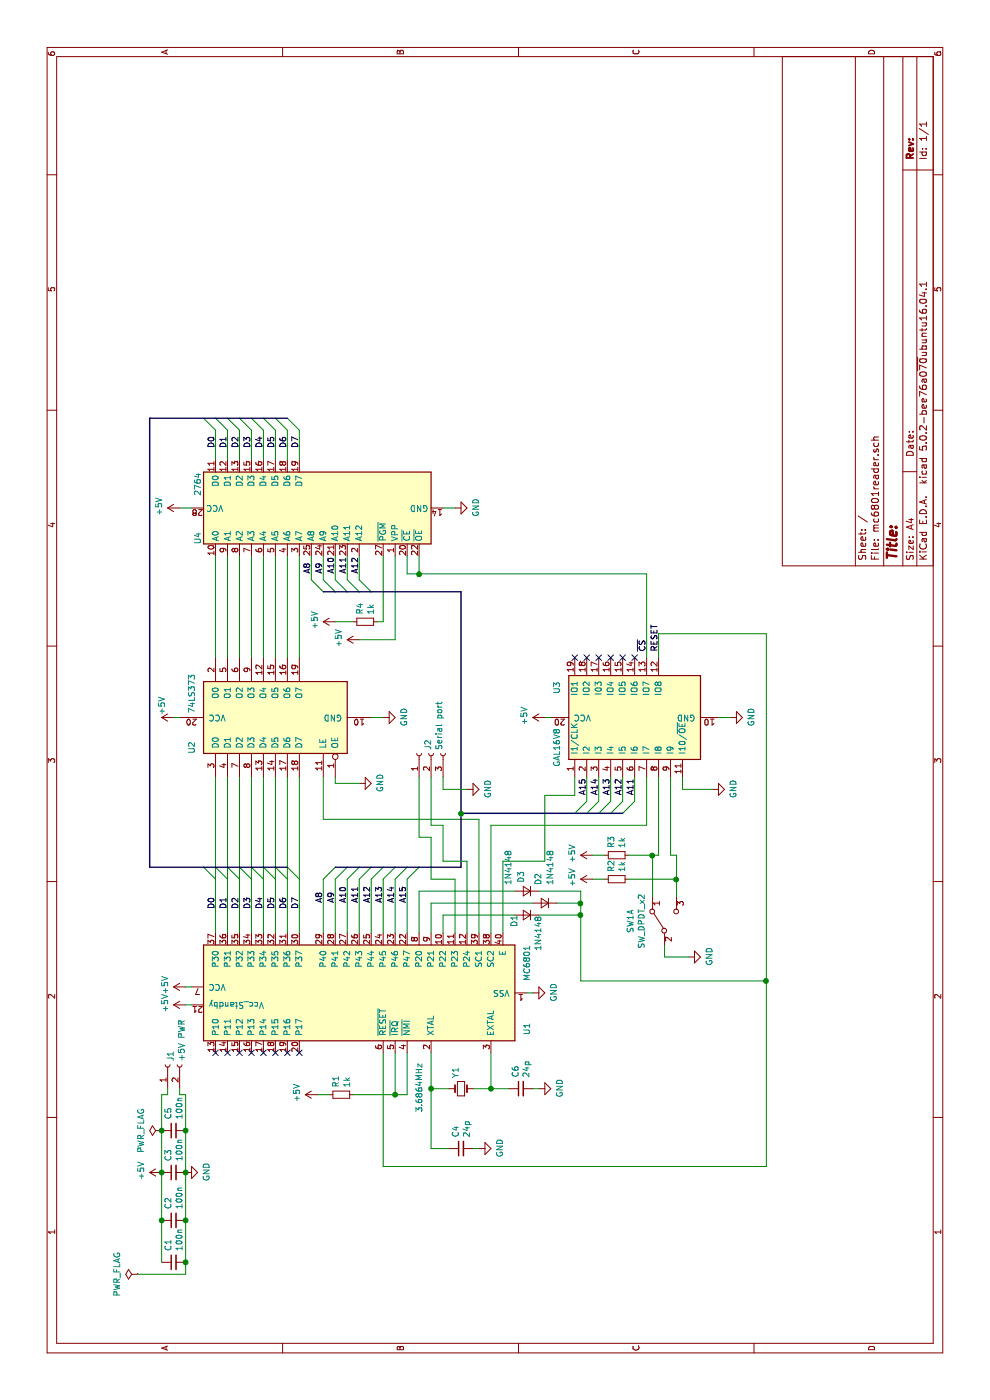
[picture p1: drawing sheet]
EESchema Schematic File Version 4
LIBS:mc6801reader-cache
EELAYER 26 0
EELAYER END
$Descr A4 11693 8268
encoding utf-8
Sheet 1 1
Title ""
Date ""
Rev ""
Comp ""
Comment1 ""
Comment2 ""
Comment3 ""
Comment4 ""
$EndDescr
$Comp
L mc6801:MC6801 U1
U 1 1
P 3400 3000
F 0 "U1" H 3100 1600 50  0000 C CNN
F 1 "MC6801" H 3650 1600 50  0000 C CNN
F 2 "Package_DIP:DIP-40_W15.24mm" H 3400 1500 50  0001 C CNN
F 3 "http://pdf.datasheetcatalog.com/datasheet/motorola/MC68B09S.pdf" H 3400 3000 50  0001 C CNN
	1    3400 3000
	1    0    0    -1  
$EndComp
$Comp
L 74xx:74LS373 U2
U 1 1
P 5700 2300
F 0 "U2" H 5450 3000 50  0000 C CNN
F 1 "74LS373" H 5900 3000 50  0000 C CNN
F 2 "" H 5700 2300 50  0001 C CNN
F 3 "http://www.ti.com/lit/gpn/sn74LS373" H 5700 2300 50  0001 C CNN
	1    5700 2300
	1    0    0    -1  
$EndComp
$Comp
L Logic_Programmable:GAL16V8 U3
U 1 1
P 5700 5300
F 0 "U3" H 5950 5950 50  0000 C CNN
F 1 "GAL16V8" H 5450 5950 50  0000 C CNN
F 2 "" H 5700 5300 50  0001 C CNN
F 3 "" H 5700 5300 50  0001 C CNN
	1    5700 5300
	1    0    0    -1  
$EndComp
$Comp
L Memory_EPROM:2764 U4
U 1 1
P 7450 2600
F 0 "U4" H 7200 3550 50  0000 C CNN
F 1 "2764" H 7650 3550 50  0000 C CNN
F 2 "Package_DIP:DIP-28_W15.24mm" H 7450 2600 50  0001 C CNN
F 3 "https://downloads.reactivemicro.com/Electronics/ROM/2764%20EPROM.pdf" H 7450 2600 50  0001 C CNN
	1    7450 2600
	1    0    0    -1  
$EndComp
$Comp
L power:GND #PWR014
U 1 1
P 5150 3000
F 0 "#PWR014" H 5150 2750 50  0001 C CNN
F 1 "GND" H 5155 2827 50  0000 C CNN
F 2 "" H 5150 3000 50  0001 C CNN
F 3 "" H 5150 3000 50  0001 C CNN
	1    5150 3000
	1    0    0    -1  
$EndComp
Wire Wire Line
	5150 3000 5150 2800
Wire Wire Line
	5150 2800 5200 2800
Wire Wire Line
	6200 1800 7050 1800
Wire Wire Line
	7050 1900 6200 1900
Wire Wire Line
	6200 2000 7050 2000
Wire Wire Line
	7050 2100 6200 2100
Wire Wire Line
	6200 2200 7050 2200
Wire Wire Line
	7050 2300 6200 2300
Wire Wire Line
	6200 2400 7050 2400
Wire Wire Line
	7050 2500 6200 2500
Entry Wire Line
	4350 2700 4450 2800
Entry Wire Line
	4350 2800 4450 2900
Entry Wire Line
	4350 2900 4450 3000
Entry Wire Line
	4350 3000 4450 3100
Entry Wire Line
	4350 3100 4450 3200
Entry Wire Line
	4350 3200 4450 3300
Entry Wire Line
	4350 3300 4450 3400
Entry Wire Line
	4350 3400 4450 3500
Wire Wire Line
	3900 3400 4350 3400
Wire Wire Line
	4350 3300 3900 3300
Wire Wire Line
	3900 3200 4350 3200
Wire Wire Line
	4350 3100 3900 3100
Wire Wire Line
	3900 3000 4350 3000
Wire Wire Line
	4350 2900 3900 2900
Wire Wire Line
	3900 2800 4350 2800
Wire Wire Line
	4350 2700 3900 2700
Wire Wire Line
	3900 3700 4050 3700
Wire Wire Line
	3900 4000 4850 4000
Wire Wire Line
	4850 4000 4850 2700
Wire Wire Line
	4850 2700 5200 2700
Entry Wire Line
	6750 2700 6850 2600
Entry Wire Line
	6750 2800 6850 2700
Entry Wire Line
	6750 2900 6850 2800
Entry Wire Line
	6750 3000 6850 2900
Entry Wire Line
	6750 3100 6850 3000
Wire Wire Line
	6850 2600 7050 2600
Wire Wire Line
	6850 2700 7050 2700
Wire Wire Line
	6850 2800 7050 2800
Wire Wire Line
	6850 2900 7050 2900
Wire Wire Line
	6850 3000 7050 3000
Text Label 6900 2600 0    50   ~ 0
A8
Text Label 6900 2700 0    50   ~ 0
A9
Text Label 6900 2800 0    50   ~ 0
A10
Text Label 6900 2900 0    50   ~ 0
A11
Text Label 6900 3000 0    50   ~ 0
A12
Text Label 4150 2700 0    50   ~ 0
A8
Text Label 4150 2800 0    50   ~ 0
A9
Text Label 4150 2900 0    50   ~ 0
A10
Text Label 4150 3000 0    50   ~ 0
A11
Text Label 4150 3100 0    50   ~ 0
A12
Text Label 4150 3200 0    50   ~ 0
A13
Text Label 4150 3300 0    50   ~ 0
A14
Text Label 4150 3400 0    50   ~ 0
A15
Wire Bus Line
	6750 3850 4900 3850
Entry Wire Line
	4350 1800 4450 1700
Entry Wire Line
	4350 1900 4450 1800
Entry Wire Line
	4350 2000 4450 1900
Entry Wire Line
	4350 2100 4450 2000
Entry Wire Line
	4350 2200 4450 2100
Entry Wire Line
	4350 2300 4450 2200
Entry Wire Line
	4350 2400 4450 2300
Entry Wire Line
	4350 2500 4450 2400
Wire Bus Line
	4450 1250 8200 1250
Entry Wire Line
	8100 2500 8200 2400
Entry Wire Line
	8100 2400 8200 2300
Entry Wire Line
	8100 2300 8200 2200
Entry Wire Line
	8100 2200 8200 2100
Entry Wire Line
	8100 2100 8200 2000
Entry Wire Line
	8100 2000 8200 1900
Entry Wire Line
	8100 1900 8200 1800
Entry Wire Line
	8100 1800 8200 1700
Wire Wire Line
	7850 1800 8100 1800
Wire Wire Line
	7850 1900 8100 1900
Wire Wire Line
	7850 2000 8100 2000
Wire Wire Line
	7850 2100 8100 2100
Wire Wire Line
	7850 2200 8100 2200
Wire Wire Line
	7850 2300 8100 2300
Wire Wire Line
	7850 2400 8100 2400
Wire Wire Line
	8100 2500 7850 2500
Text Label 7950 1800 0    50   ~ 0
D0
Text Label 7950 1900 0    50   ~ 0
D1
Text Label 7950 2000 0    50   ~ 0
D2
Text Label 7950 2100 0    50   ~ 0
D3
Text Label 7950 2200 0    50   ~ 0
D4
Text Label 7950 2300 0    50   ~ 0
D5
Text Label 7950 2400 0    50   ~ 0
D6
Text Label 7950 2500 0    50   ~ 0
D7
Text Label 4100 1800 0    50   ~ 0
D0
Text Label 4100 1900 0    50   ~ 0
D1
Text Label 4100 2000 0    50   ~ 0
D2
Text Label 4100 2100 0    50   ~ 0
D3
Text Label 4100 2200 0    50   ~ 0
D4
Text Label 4100 2300 0    50   ~ 0
D5
Text Label 4100 2400 0    50   ~ 0
D6
Text Label 4100 2500 0    50   ~ 0
D7
Wire Wire Line
	3900 4200 4500 4200
Wire Wire Line
	4500 4200 4500 4550
$Comp
L Device:R_Small R1
U 1 1
P 2550 2850
F 0 "R1" H 2609 2896 50  0000 L CNN
F 1 "1k" H 2609 2805 50  0000 L CNN
F 2 "" H 2550 2850 50  0001 C CNN
F 3 "~" H 2550 2850 50  0001 C CNN
	1    2550 2850
	1    0    0    -1  
$EndComp
Wire Wire Line
	2900 3400 2550 3400
Wire Wire Line
	2550 3400 2550 3300
Wire Wire Line
	2900 3300 2550 3300
Connection ~ 2550 3300
Wire Wire Line
	2550 3300 2550 2950
$Comp
L power:+5V #PWR01
U 1 1
P 1900 1350
F 0 "#PWR01" H 1900 1200 50  0001 C CNN
F 1 "+5V" H 1915 1523 50  0000 C CNN
F 2 "" H 1900 1350 50  0001 C CNN
F 3 "" H 1900 1350 50  0001 C CNN
	1    1900 1350
	1    0    0    -1  
$EndComp
Wire Wire Line
	2550 2750 2550 2650
$Comp
L Device:Crystal_Small Y1
U 1 1
P 2600 3850
F 0 "Y1" V 2554 3938 50  0000 L CNN
F 1 "3.6864MHz" V 2250 3650 50  0000 L CNN
F 2 "" H 2600 3850 50  0001 C CNN
F 3 "~" H 2600 3850 50  0001 C CNN
	1    2600 3850
	0    1    1    0   
$EndComp
Wire Wire Line
	2900 3600 2600 3600
Wire Wire Line
	2600 3600 2600 3750
Wire Wire Line
	2900 4100 2600 4100
Wire Wire Line
	2600 4100 2600 3950
$Comp
L Device:C_Small C4
U 1 1
P 2100 3850
F 0 "C4" H 2192 3896 50  0000 L CNN
F 1 "24p" H 2192 3805 50  0000 L CNN
F 2 "" H 2100 3850 50  0001 C CNN
F 3 "~" H 2100 3850 50  0001 C CNN
	1    2100 3850
	1    0    0    -1  
$EndComp
$Comp
L Device:C_Small C6
U 1 1
P 2600 4350
F 0 "C6" H 2692 4396 50  0000 L CNN
F 1 "24p" H 2692 4305 50  0000 L CNN
F 2 "" H 2600 4350 50  0001 C CNN
F 3 "~" H 2600 4350 50  0001 C CNN
	1    2600 4350
	1    0    0    -1  
$EndComp
$Comp
L power:GND #PWR07
U 1 1
P 3400 4450
F 0 "#PWR07" H 3400 4200 50  0001 C CNN
F 1 "GND" H 3405 4277 50  0000 C CNN
F 2 "" H 3400 4450 50  0001 C CNN
F 3 "" H 3400 4450 50  0001 C CNN
	1    3400 4450
	1    0    0    -1  
$EndComp
$Comp
L power:GND #PWR05
U 1 1
P 2600 4500
F 0 "#PWR05" H 2600 4250 50  0001 C CNN
F 1 "GND" H 2605 4327 50  0000 C CNN
F 2 "" H 2600 4500 50  0001 C CNN
F 3 "" H 2600 4500 50  0001 C CNN
	1    2600 4500
	1    0    0    -1  
$EndComp
$Comp
L power:GND #PWR03
U 1 1
P 2100 4000
F 0 "#PWR03" H 2100 3750 50  0001 C CNN
F 1 "GND" H 2105 3827 50  0000 C CNN
F 2 "" H 2100 4000 50  0001 C CNN
F 3 "" H 2100 4000 50  0001 C CNN
	1    2100 4000
	1    0    0    -1  
$EndComp
Wire Wire Line
	2600 4500 2600 4450
Wire Wire Line
	2100 4000 2100 3950
Wire Wire Line
	2600 4250 2600 4100
Connection ~ 2600 4100
Wire Wire Line
	2100 3750 2100 3600
Wire Wire Line
	2100 3600 2600 3600
Connection ~ 2600 3600
Wire Wire Line
	3400 4450 3400 4400
$Comp
L power:+5V #PWR06
U 1 1
P 3300 1550
F 0 "#PWR06" H 3300 1400 50  0001 C CNN
F 1 "+5V" H 3315 1723 50  0000 C CNN
F 2 "" H 3300 1550 50  0001 C CNN
F 3 "" H 3300 1550 50  0001 C CNN
	1    3300 1550
	1    0    0    -1  
$EndComp
$Comp
L power:+5V #PWR08
U 1 1
P 3450 1550
F 0 "#PWR08" H 3450 1400 50  0001 C CNN
F 1 "+5V" H 3465 1723 50  0000 C CNN
F 2 "" H 3450 1550 50  0001 C CNN
F 3 "" H 3450 1550 50  0001 C CNN
	1    3450 1550
	1    0    0    -1  
$EndComp
Wire Wire Line
	3450 1600 3450 1550
Wire Wire Line
	3300 1600 3300 1550
$Comp
L power:+5V #PWR015
U 1 1
P 5700 1450
F 0 "#PWR015" H 5700 1300 50  0001 C CNN
F 1 "+5V" H 5800 1550 50  0000 C CNN
F 2 "" H 5700 1450 50  0001 C CNN
F 3 "" H 5700 1450 50  0001 C CNN
	1    5700 1450
	1    0    0    -1  
$EndComp
$Comp
L power:GND #PWR016
U 1 1
P 5700 3200
F 0 "#PWR016" H 5700 2950 50  0001 C CNN
F 1 "GND" H 5705 3027 50  0000 C CNN
F 2 "" H 5700 3200 50  0001 C CNN
F 3 "" H 5700 3200 50  0001 C CNN
	1    5700 3200
	1    0    0    -1  
$EndComp
$Comp
L power:GND #PWR022
U 1 1
P 7450 3800
F 0 "#PWR022" H 7450 3550 50  0001 C CNN
F 1 "GND" H 7455 3627 50  0000 C CNN
F 2 "" H 7450 3800 50  0001 C CNN
F 3 "" H 7450 3800 50  0001 C CNN
	1    7450 3800
	1    0    0    -1  
$EndComp
$Comp
L power:GND #PWR018
U 1 1
P 5700 6100
F 0 "#PWR018" H 5700 5850 50  0001 C CNN
F 1 "GND" H 5705 5927 50  0000 C CNN
F 2 "" H 5700 6100 50  0001 C CNN
F 3 "" H 5700 6100 50  0001 C CNN
	1    5700 6100
	1    0    0    -1  
$EndComp
$Comp
L power:+5V #PWR021
U 1 1
P 7450 1500
F 0 "#PWR021" H 7450 1350 50  0001 C CNN
F 1 "+5V" H 7465 1673 50  0000 C CNN
F 2 "" H 7450 1500 50  0001 C CNN
F 3 "" H 7450 1500 50  0001 C CNN
	1    7450 1500
	1    0    0    -1  
$EndComp
$Comp
L power:+5V #PWR017
U 1 1
P 5700 4550
F 0 "#PWR017" H 5700 4400 50  0001 C CNN
F 1 "+5V" H 5715 4723 50  0000 C CNN
F 2 "" H 5700 4550 50  0001 C CNN
F 3 "" H 5700 4550 50  0001 C CNN
	1    5700 4550
	1    0    0    -1  
$EndComp
Wire Wire Line
	5700 4600 5700 4550
Wire Wire Line
	5700 6100 5700 6000
Wire Wire Line
	7450 3700 7450 3800
Wire Wire Line
	7450 1600 7450 1500
Wire Wire Line
	5700 1500 5700 1450
Wire Wire Line
	5700 3200 5700 3100
$Comp
L power:+5V #PWR019
U 1 1
P 6350 3000
F 0 "#PWR019" H 6350 2850 50  0001 C CNN
F 1 "+5V" H 6365 3173 50  0000 C CNN
F 2 "" H 6350 3000 50  0001 C CNN
F 3 "" H 6350 3000 50  0001 C CNN
	1    6350 3000
	1    0    0    -1  
$EndComp
Wire Wire Line
	7050 3300 6350 3300
Wire Wire Line
	6350 3300 6350 3000
Wire Bus Line
	4450 1250 4450 2400
Entry Wire Line
	4900 4800 5000 4900
Entry Wire Line
	4900 4900 5000 5000
Entry Wire Line
	4900 5000 5000 5100
Entry Wire Line
	4900 5100 5000 5200
Entry Wire Line
	4900 5200 5000 5300
Connection ~ 4900 3850
Wire Bus Line
	4900 3850 4450 3850
Wire Wire Line
	5000 4900 5200 4900
Wire Wire Line
	5000 5000 5200 5000
Wire Wire Line
	5000 5100 5200 5100
Wire Wire Line
	5000 5200 5200 5200
Wire Wire Line
	5000 5300 5200 5300
Wire Wire Line
	5200 4800 5050 4800
Wire Wire Line
	5050 4800 5050 4550
Wire Wire Line
	5050 4550 4500 4550
Text Label 5050 4900 0    50   ~ 0
A15
Text Label 5050 5000 0    50   ~ 0
A14
Text Label 5050 5100 0    50   ~ 0
A13
Text Label 5050 5200 0    50   ~ 0
A12
Text Label 5050 5300 0    50   ~ 0
A11
Wire Wire Line
	3900 4100 4800 4100
Wire Wire Line
	4800 4100 4800 5400
Wire Wire Line
	4800 5400 5200 5400
$Comp
L Switch:SW_DPDT_x2 SW1
U 1 1
P 4000 5550
F 0 "SW1" H 4000 5835 50  0000 C CNN
F 1 "SW_DPDT_x2" H 4000 5744 50  0000 C CNN
F 2 "" H 4000 5550 50  0001 C CNN
F 3 "" H 4000 5550 50  0001 C CNN
	1    4000 5550
	1    0    0    -1  
$EndComp
$Comp
L power:GND #PWR09
U 1 1
P 3700 5750
F 0 "#PWR09" H 3700 5500 50  0001 C CNN
F 1 "GND" H 3705 5577 50  0000 C CNN
F 2 "" H 3700 5750 50  0001 C CNN
F 3 "" H 3700 5750 50  0001 C CNN
	1    3700 5750
	1    0    0    -1  
$EndComp
$Comp
L Device:R_Small R3
U 1 1
P 4550 5150
F 0 "R3" H 4609 5196 50  0000 L CNN
F 1 "1k" H 4609 5105 50  0000 L CNN
F 2 "" H 4550 5150 50  0001 C CNN
F 3 "~" H 4550 5150 50  0001 C CNN
	1    4550 5150
	1    0    0    -1  
$EndComp
$Comp
L Device:R_Small R2
U 1 1
P 4350 5150
F 0 "R2" H 4409 5196 50  0000 L CNN
F 1 "1k" H 4409 5105 50  0000 L CNN
F 2 "" H 4350 5150 50  0001 C CNN
F 3 "~" H 4350 5150 50  0001 C CNN
	1    4350 5150
	1    0    0    -1  
$EndComp
$Comp
L power:+5V #PWR011
U 1 1
P 4350 4950
F 0 "#PWR011" H 4350 4800 50  0001 C CNN
F 1 "+5V" H 4365 5123 50  0000 C CNN
F 2 "" H 4350 4950 50  0001 C CNN
F 3 "" H 4350 4950 50  0001 C CNN
	1    4350 4950
	1    0    0    -1  
$EndComp
$Comp
L power:+5V #PWR012
U 1 1
P 4550 4950
F 0 "#PWR012" H 4550 4800 50  0001 C CNN
F 1 "+5V" H 4565 5123 50  0000 C CNN
F 2 "" H 4550 4950 50  0001 C CNN
F 3 "" H 4550 4950 50  0001 C CNN
	1    4550 4950
	1    0    0    -1  
$EndComp
Wire Wire Line
	5200 5500 4550 5500
Wire Wire Line
	4550 5450 4200 5450
Wire Wire Line
	4200 5650 4350 5650
Wire Wire Line
	4550 5650 4550 5600
Wire Wire Line
	4550 5600 5200 5600
Wire Wire Line
	4550 5250 4550 5450
Connection ~ 4550 5450
Wire Wire Line
	4550 5450 4550 5500
Wire Wire Line
	4350 5650 4350 5250
Connection ~ 4350 5650
Wire Wire Line
	4350 5650 4550 5650
Wire Wire Line
	4550 5050 4550 4950
Wire Wire Line
	4350 5050 4350 4950
Wire Wire Line
	3700 5750 3700 5550
Wire Wire Line
	3700 5550 3800 5550
Wire Wire Line
	6200 5500 6400 5500
Wire Wire Line
	6400 5500 6400 6400
Wire Wire Line
	6400 6400 3500 6400
Wire Wire Line
	1950 6400 1950 3200
Wire Wire Line
	1950 3200 2900 3200
Wire Wire Line
	6200 5400 6900 5400
Wire Wire Line
	6900 5400 6900 3500
Wire Wire Line
	6900 3400 7050 3400
Wire Wire Line
	7050 3500 6900 3500
Connection ~ 6900 3500
Wire Wire Line
	6900 3500 6900 3400
Text Label 6250 5500 0    50   ~ 0
RESET
Text Label 6250 5400 0    50   ~ 0
~CS
$Comp
L Device:R_Small R4
U 1 1
P 6500 3050
F 0 "R4" H 6559 3096 50  0000 L CNN
F 1 "1k" H 6559 3005 50  0000 L CNN
F 2 "" H 6500 3050 50  0001 C CNN
F 3 "~" H 6500 3050 50  0001 C CNN
	1    6500 3050
	1    0    0    -1  
$EndComp
$Comp
L power:+5V #PWR020
U 1 1
P 6500 2800
F 0 "#PWR020" H 6500 2650 50  0001 C CNN
F 1 "+5V" H 6515 2973 50  0000 C CNN
F 2 "" H 6500 2800 50  0001 C CNN
F 3 "" H 6500 2800 50  0001 C CNN
	1    6500 2800
	1    0    0    -1  
$EndComp
Wire Wire Line
	7050 3200 6500 3200
Wire Wire Line
	6500 3200 6500 3150
Wire Wire Line
	6500 2950 6500 2800
$Comp
L Device:C_Small C1
U 1 1
P 1150 1450
F 0 "C1" H 1242 1496 50  0000 L CNN
F 1 "100n" H 1242 1405 50  0000 L CNN
F 2 "" H 1150 1450 50  0001 C CNN
F 3 "~" H 1150 1450 50  0001 C CNN
	1    1150 1450
	1    0    0    -1  
$EndComp
$Comp
L Device:C_Small C2
U 1 1
P 1500 1450
F 0 "C2" H 1592 1496 50  0000 L CNN
F 1 "100n" H 1592 1405 50  0000 L CNN
F 2 "" H 1500 1450 50  0001 C CNN
F 3 "~" H 1500 1450 50  0001 C CNN
	1    1500 1450
	1    0    0    -1  
$EndComp
$Comp
L Device:C_Small C3
U 1 1
P 1900 1450
F 0 "C3" H 1992 1496 50  0000 L CNN
F 1 "100n" H 1992 1405 50  0000 L CNN
F 2 "" H 1900 1450 50  0001 C CNN
F 3 "~" H 1900 1450 50  0001 C CNN
	1    1900 1450
	1    0    0    -1  
$EndComp
$Comp
L Device:C_Small C5
U 1 1
P 2250 1450
F 0 "C5" H 2342 1496 50  0000 L CNN
F 1 "100n" H 2342 1405 50  0000 L CNN
F 2 "" H 2250 1450 50  0001 C CNN
F 3 "~" H 2250 1450 50  0001 C CNN
	1    2250 1450
	1    0    0    -1  
$EndComp
Wire Wire Line
	1150 1350 1500 1350
Connection ~ 1500 1350
Wire Wire Line
	1500 1350 1900 1350
Connection ~ 1900 1350
Wire Wire Line
	1900 1350 2250 1350
Wire Wire Line
	2250 1550 1900 1550
Connection ~ 1500 1550
Wire Wire Line
	1500 1550 1150 1550
Connection ~ 1900 1550
Wire Wire Line
	1900 1550 1500 1550
$Comp
L power:+5V #PWR04
U 1 1
P 2550 2650
F 0 "#PWR04" H 2550 2500 50  0001 C CNN
F 1 "+5V" H 2565 2823 50  0000 C CNN
F 2 "" H 2550 2650 50  0001 C CNN
F 3 "" H 2550 2650 50  0001 C CNN
	1    2550 2650
	1    0    0    -1  
$EndComp
$Comp
L power:GND #PWR02
U 1 1
P 1900 1550
F 0 "#PWR02" H 1900 1300 50  0001 C CNN
F 1 "GND" H 1905 1377 50  0000 C CNN
F 2 "" H 1900 1550 50  0001 C CNN
F 3 "" H 1900 1550 50  0001 C CNN
	1    1900 1550
	1    0    0    -1  
$EndComp
$Comp
L Connector:Conn_01x02_Female J1
U 1 1
P 2800 1400
F 0 "J1" H 2827 1376 50  0000 L CNN
F 1 "+5V PWR" H 2827 1285 50  0000 L CNN
F 2 "" H 2800 1400 50  0001 C CNN
F 3 "~" H 2800 1400 50  0001 C CNN
	1    2800 1400
	1    0    0    -1  
$EndComp
Wire Wire Line
	2600 1500 2550 1500
Wire Wire Line
	2550 1500 2550 1550
Wire Wire Line
	2550 1550 2250 1550
Connection ~ 2250 1550
Wire Wire Line
	2250 1350 2550 1350
Wire Wire Line
	2550 1350 2550 1400
Wire Wire Line
	2550 1400 2600 1400
Connection ~ 2250 1350
$Comp
L Connector:Conn_01x03_Female J2
U 1 1
P 5400 3600
F 0 "J2" H 5428 3626 50  0000 L CNN
F 1 "Serial port" H 5428 3535 50  0000 L CNN
F 2 "" H 5400 3600 50  0001 C CNN
F 3 "~" H 5400 3600 50  0001 C CNN
	1    5400 3600
	1    0    0    -1  
$EndComp
Wire Wire Line
	3900 3800 4350 3800
Wire Wire Line
	4350 3800 4350 3600
Wire Wire Line
	4350 3600 4700 3600
Wire Wire Line
	4700 3600 4700 3500
Wire Wire Line
	4700 3500 5200 3500
Wire Wire Line
	5200 3600 4800 3600
Wire Wire Line
	4800 3600 4800 3700
Wire Wire Line
	4800 3700 4500 3700
Wire Wire Line
	4500 3700 4500 3900
Wire Wire Line
	4500 3900 3900 3900
$Comp
L power:GND #PWR013
U 1 1
P 5100 3900
F 0 "#PWR013" H 5100 3650 50  0001 C CNN
F 1 "GND" H 5105 3727 50  0000 C CNN
F 2 "" H 5100 3900 50  0001 C CNN
F 3 "" H 5100 3900 50  0001 C CNN
	1    5100 3900
	1    0    0    -1  
$EndComp
Wire Wire Line
	5100 3900 5100 3700
Wire Wire Line
	5100 3700 5200 3700
$Comp
L power:PWR_FLAG #FLG0101
U 1 1
P 2250 1350
F 0 "#FLG0101" H 2250 1425 50  0001 C CNN
F 1 "PWR_FLAG" H 2250 1524 50  0000 C CNN
F 2 "" H 2250 1350 50  0001 C CNN
F 3 "~" H 2250 1350 50  0001 C CNN
	1    2250 1350
	1    0    0    -1  
$EndComp
$Comp
L power:PWR_FLAG #FLG0102
U 1 1
P 1050 1150
F 0 "#FLG0102" H 1050 1225 50  0001 C CNN
F 1 "PWR_FLAG" H 1050 1324 50  0000 C CNN
F 2 "" H 1050 1150 50  0001 C CNN
F 3 "~" H 1050 1150 50  0001 C CNN
	1    1050 1150
	1    0    0    -1  
$EndComp
Wire Wire Line
	1050 1150 1050 1550
Wire Wire Line
	1050 1550 1150 1550
Connection ~ 1150 1550
$Comp
L Device:D_Small D1
U 1 1
P 4050 4400
F 0 "D1" V 4150 4500 50  0000 R CNN
F 1 "1N4148" V 3950 4700 50  0000 R CNN
F 2 "" V 4050 4400 50  0001 C CNN
F 3 "~" V 4050 4400 50  0001 C CNN
	1    4050 4400
	0    -1   -1   0   
$EndComp
$Comp
L Device:D_Small D2
U 1 1
P 4150 4550
F 0 "D2" V 4200 4400 50  0000 R CNN
F 1 "1N4148" V 4100 4400 50  0000 R CNN
F 2 "" V 4150 4550 50  0001 C CNN
F 3 "~" V 4150 4550 50  0001 C CNN
	1    4150 4550
	0    -1   -1   0   
$EndComp
$Comp
L Device:D_Small D3
U 1 1
P 4250 4400
F 0 "D3" V 4296 4332 50  0000 R CNN
F 1 "1N4148" V 4400 4350 50  0000 R CNN
F 2 "" V 4250 4400 50  0001 C CNN
F 3 "~" V 4250 4400 50  0001 C CNN
	1    4250 4400
	0    -1   -1   0   
$EndComp
Wire Wire Line
	4050 4300 4050 3700
Wire Wire Line
	4150 4450 4150 3600
Wire Wire Line
	3900 3600 4150 3600
Wire Wire Line
	4250 4300 4250 3500
Wire Wire Line
	3900 3500 4250 3500
Wire Wire Line
	4050 4500 4050 4850
Wire Wire Line
	4050 4850 4150 4850
Wire Wire Line
	4150 4850 4150 4650
Wire Wire Line
	4150 4850 4250 4850
Wire Wire Line
	4250 4850 4250 4500
Connection ~ 4150 4850
Wire Wire Line
	3500 6400 3500 4850
Wire Wire Line
	3500 4850 4050 4850
Connection ~ 3500 6400
Wire Wire Line
	3500 6400 1950 6400
Connection ~ 4050 4850
$Comp
L power:GND #PWR0101
U 1 1
P 5100 5950
F 0 "#PWR0101" H 5100 5700 50  0001 C CNN
F 1 "GND" H 5105 5777 50  0000 C CNN
F 2 "" H 5100 5950 50  0001 C CNN
F 3 "" H 5100 5950 50  0001 C CNN
	1    5100 5950
	1    0    0    -1  
$EndComp
Wire Wire Line
	5100 5950 5100 5700
Wire Wire Line
	5100 5700 5200 5700
NoConn ~ 6200 4800
NoConn ~ 6200 4900
NoConn ~ 6200 5000
NoConn ~ 6200 5100
NoConn ~ 6200 5200
NoConn ~ 6200 5300
NoConn ~ 2900 1800
NoConn ~ 2900 1900
NoConn ~ 2900 2000
NoConn ~ 2900 2100
NoConn ~ 2900 2200
NoConn ~ 2900 2300
NoConn ~ 2900 2400
NoConn ~ 2900 2500
Wire Wire Line
	3900 2500 5200 2500
Wire Wire Line
	3900 1800 5200 1800
Wire Wire Line
	3900 1900 5200 1900
Wire Wire Line
	3900 2000 5200 2000
Wire Wire Line
	3900 2100 5200 2100
Wire Wire Line
	3900 2200 5200 2200
Wire Wire Line
	3900 2300 5200 2300
Wire Wire Line
	3900 2400 5200 2400
Wire Bus Line
	6750 2700 6750 3850
Wire Bus Line
	4900 3850 4900 5200
Wire Bus Line
	8200 1250 8200 2400
Wire Bus Line
	4450 2800 4450 3850
$EndSCHEMATC
